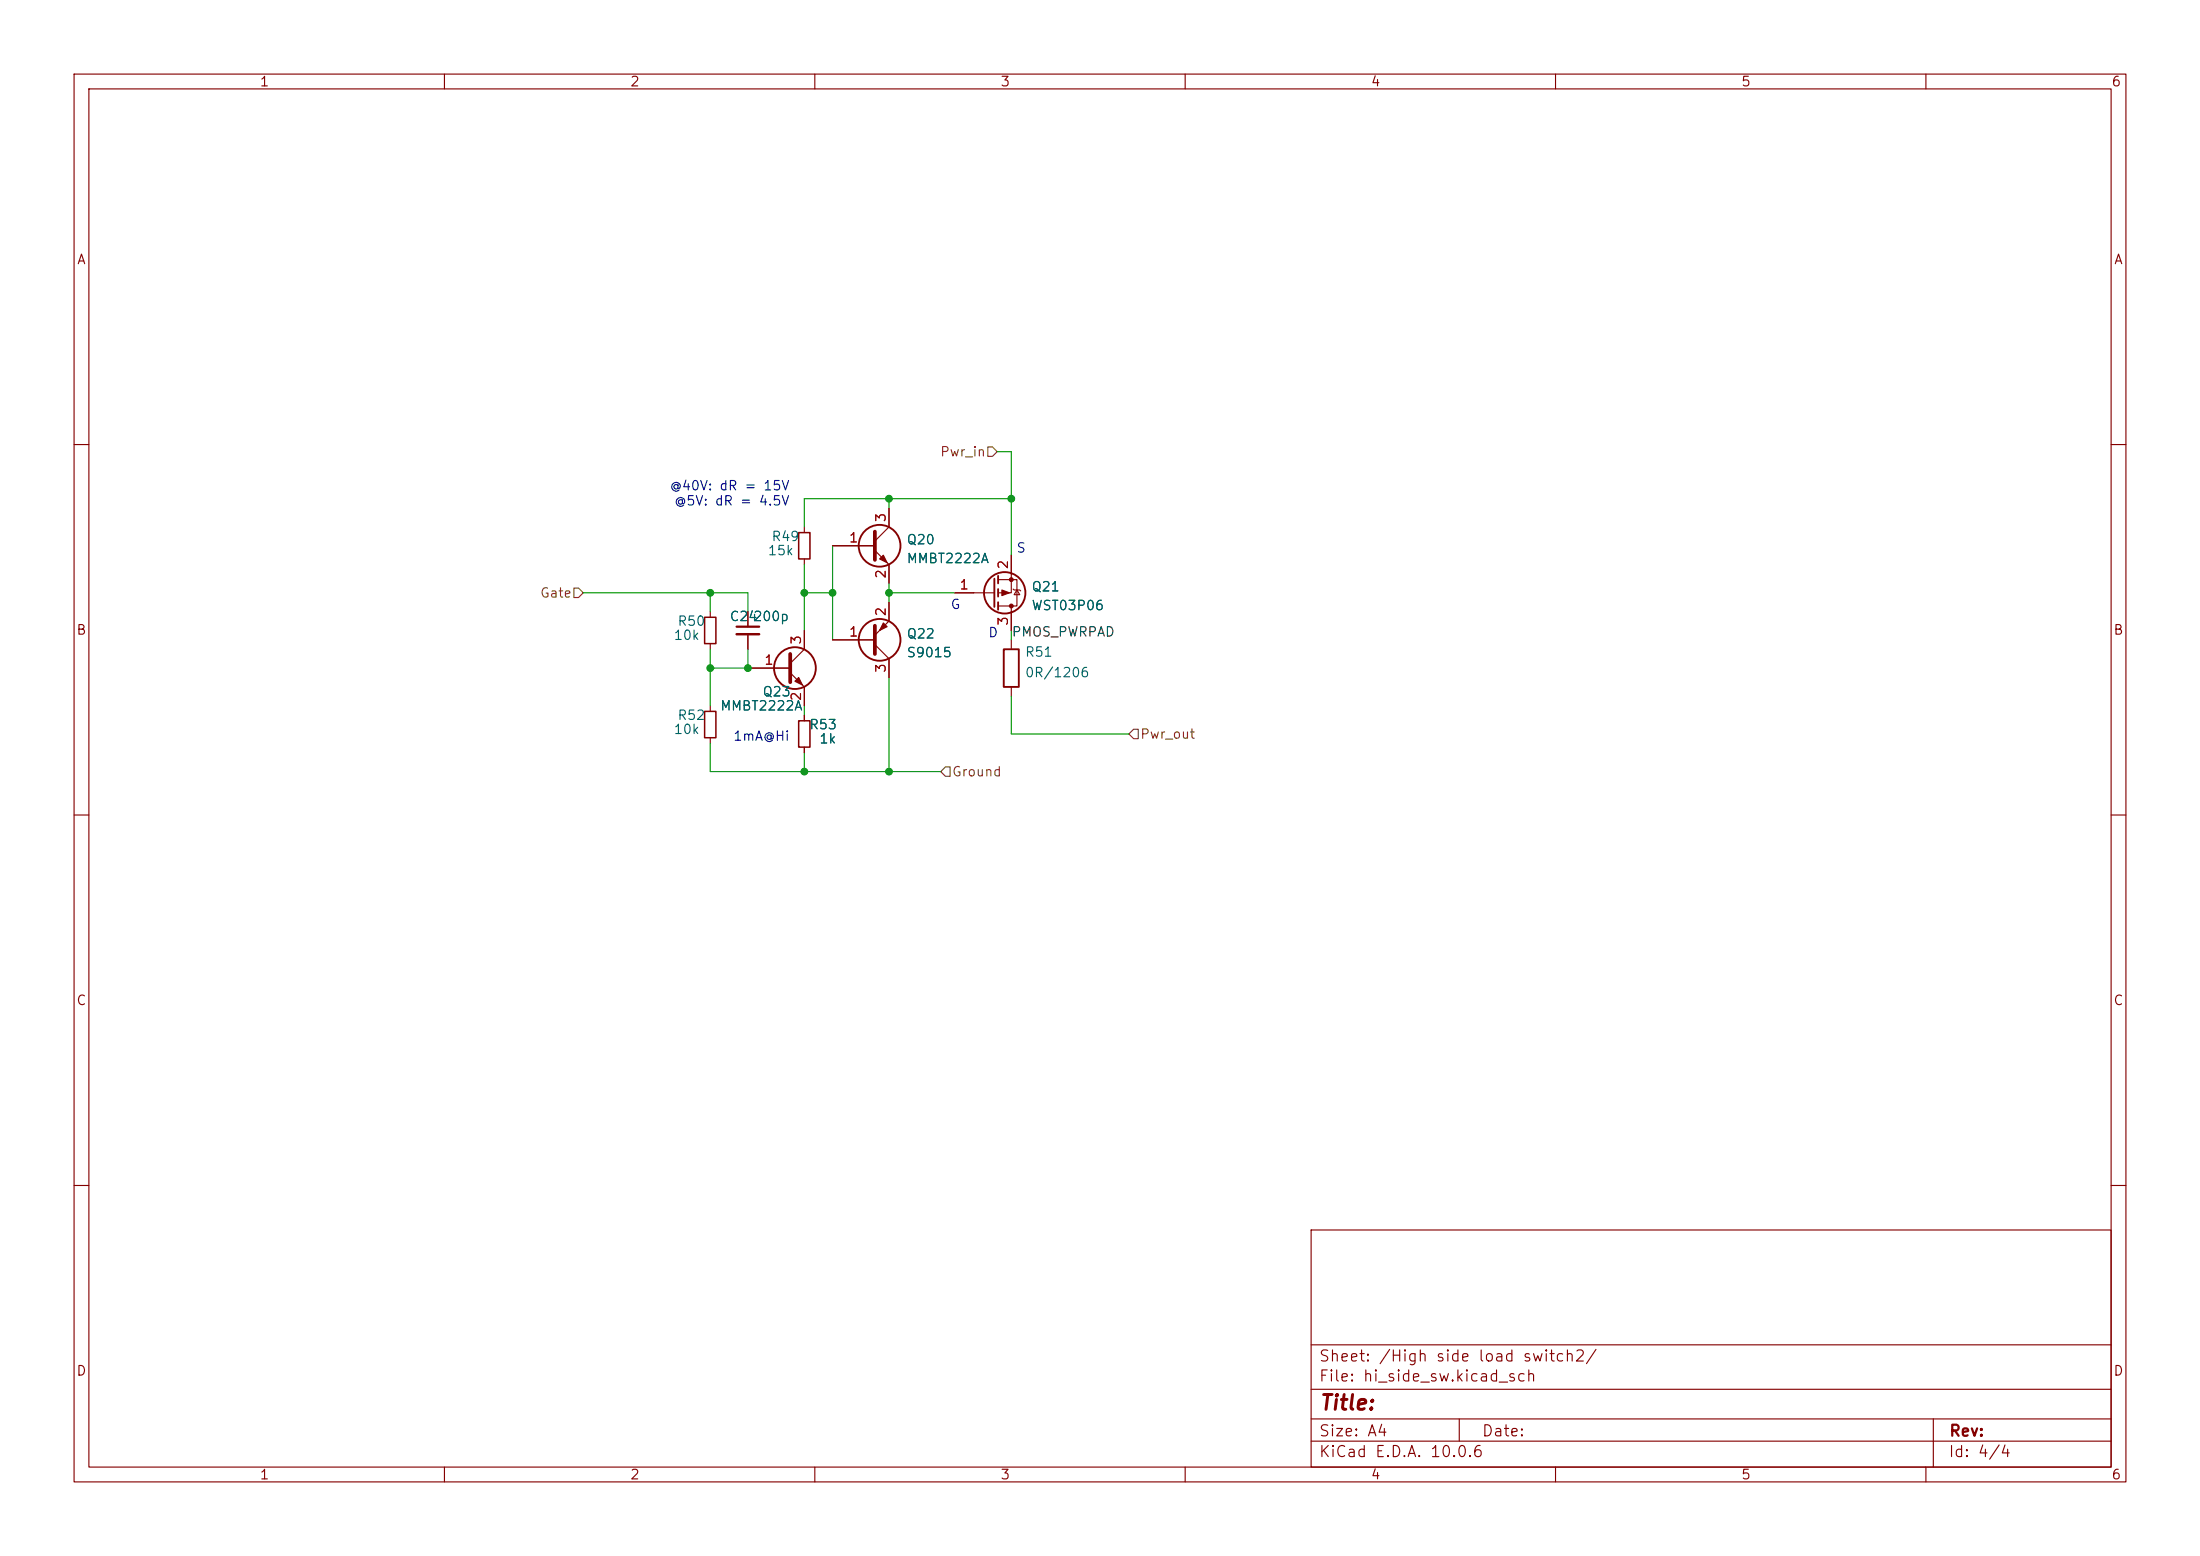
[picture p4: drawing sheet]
<svg xmlns="http://www.w3.org/2000/svg" width="297mm" height="210mm" viewBox="0 0 297 210" stroke-linecap="round" stroke-linejoin="round" font-family="sans-serif">
<g fill="none" stroke="#840000" stroke-width=".15">
<path d="M10 10h277v190h-277zM12 12h273v186h-273zM60 10v2M110 10v2M160 10v2M210 10v2M260 10v2M10 60h2M108.6 71.1v.8M108.6 75.4v.8M112.4 73.7h5.7M118.1 74.3l1.9 1.9v2.5"/>
<path d="M120 68.6v2.5l-1.9 1.9M134.7 78.2h2.6v3.6h-2.6M136.5 74.9v5.1h-1.8M136.8 79.5l.1 .1h.8l.1 .2M137.3 79.6l.4 .7h-.8zM285 60h2M95.9 82.6v.7M95.9 86.9v.7M95.9 95.3v.7M95.9 99.6v.7M101 82.6v2M101 85.6v2"/>
<path d="M101 90.2h5.7M106.7 90.8l1.9 1.9v2.6M108.6 85.1v2.5l-1.9 1.9M108.6 96.5v.8M112.4 86.4h5.7M118.1 87l1.9 1.9v2.5M120 81.3v2.5l-1.9 1.9M128.9 80h5.3M136.5 81.8v3.3M136.5 86.4v1.2M136.5 92.7v1.3M10 110h2"/>
<path d="M108.6 100.8v.8M285 110h2M10 160h2M177 166h108v32h-108zM285 160h2M60 198v2M110 198v2M160 198v2M177 194.5h108M177 191.5h108M177 187.5h108M177 181.5h108"/>
<path d="M197 191.5v3M210 198v2M260 198v2M261 191.5v6.5"/>
</g>
<path d="M107.8 71.9h1.5v3.5h-1.5zM95.1 83.3h1.5v3.6h-1.5zM95.1 96h1.5v3.6h-1.5zM107.8 97.3h1.5v3.5h-1.5z" fill="none" stroke="#840000" stroke-width=".2"/>
<path d="M99.4 84.6h3.1" fill="none" stroke="#840000" stroke-width=".3"/>
<path d="M99.4 85.6h3.1" fill="none" stroke="#840000" stroke-width=".33"/>
<path d="M118.1 71.8v3.8M106.7 88.3v3.8M118.1 84.5v3.8" fill="none" stroke="#840000" stroke-width=".51"/>
<g fill="none" stroke="#840000" stroke-width=".25">
<path d="M134.2 78.1v3.8M134.7 77.7v1M134.7 79.5v1M134.7 81.3v1M135.5 87.6h2v5.1h-2z"/>
<circle cx="118.7" cy="73.7" r="2.82"/>
<circle cx="107.3" cy="90.2" r="2.82"/>
<circle cx="118.7" cy="86.4" r="2.82"/>
<circle cx="135.6" cy="80" r="2.79"/>
</g>
<g fill="#840000" stroke="#840000" stroke-width=".15">
<path d="M107.3 91.9l.5-.5 .5 1.1z"/>
<path d="M118.7 75.4l.6-.5 .5 1z"/>
<path d="M135.3 79.6l1 .4-1 .4z"/>
<path d="M119.3 84.1l.5 .5-1.1 .5z"/>
<circle cx="136.5" cy="78.2" r=".25"/>
<circle cx="136.5" cy="81.8" r=".25"/>
</g>
<path d="M77.5 79.4h.6l.6 .6-.6 .6h-.6zM133.3 60.3h.7l.6 .7-.6 .6h-.7zM153 98.4h.7v1.3h-.7l-.6-.6zM127.6 103.5h.7v1.3h-.7l-.6-.7z" fill="none" stroke="#725600" stroke-width=".15"/>
<g fill="none" stroke="#009600" stroke-width=".15">
<path d="M108.6 76.2v8.9M112.4 73.7v12.7M120 67.3v1.3M120 78.7v2.6M134.6 61h1.9v13.9M136.5 67.3h-27.9v3.8M78.7 80h22.3v2.6M95.9 80v2.6M95.9 87.6v7.7M101 87.6v2.6h-5.1M108.6 80h3.8M108.6 95.3v1.2"/>
<path d="M120 80h8.9M120 91.4v12.7M136.5 85.1v1.3M136.5 94v5.1h15.9M95.9 100.3v3.8h31.1M108.6 101.6v2.5"/>
</g>
<g fill="#009600" stroke="#009600" stroke-width=".14">
<circle cx="108.6" cy="104.1" r=".46"/>
<circle cx="120" cy="104.1" r=".46"/>
<circle cx="120" cy="80" r=".46"/>
<circle cx="136.5" cy="67.3" r=".46"/>
<circle cx="120" cy="67.3" r=".46"/>
<circle cx="101" cy="90.2" r=".46"/>
<circle cx="95.9" cy="90.2" r=".46"/>
<circle cx="95.9" cy="80" r=".46"/>
<circle cx="112.4" cy="80" r=".46"/>
<circle cx="108.6" cy="80" r=".46"/>
</g>
<text font-size="2" fill="#840000" x="178" y="190.8">Title:</text>
<g font-size="1.5" fill="#840000">
<text x="178" y="184.1">Sheet: /High side load switch2/</text>
<text x="178" y="186.8">File: hi_side_sw.kicad_sch</text>
<text x="178" y="197">KiCad E.D.A. 10.0.6</text>
<text x="178" y="194.2">Size: A4</text>
<text x="200" y="194.2">Date:</text>
<text x="263" y="197">Id: 4/4</text>
<text x="263" y="194.2">Rev:</text>
</g>
<g font-size="1.3" fill="#840000">
<text x="35" y="12">1</text>
<text x="85" y="12">2</text>
<text x="135" y="12">3</text>
<text x="185" y="12">4</text>
<text x="235" y="12">5</text>
<text x="285" y="12">6</text>
<text x="10.3" y="36">A</text>
<text x="285.3" y="36">A</text>
<text x="10.2" y="86">B</text>
<text x="285.2" y="86">B</text>
<text x="10.2" y="136">C</text>
<text x="285.2" y="136">C</text>
<text x="10.2" y="186">D</text>
<text x="285.2" y="186">D</text>
<text x="35" y="200">1</text>
<text x="85" y="200">2</text>
<text x="135" y="200">3</text>
<text x="185" y="200">4</text>
<text x="235" y="200">5</text>
<text x="285" y="200">6</text>
</g>
<g font-size="1.3" fill="#725600">
<text x="126.8" y="61.9">Pwr_in</text>
<text x="72.8" y="81">Gate</text>
<text x="153.8" y="100">Pwr_out</text>
<text x="128.4" y="105.1">Ground</text>
</g>
<g font-size="1.3" fill="#0000c2">
<text x="90.3" y="66.5">@40V: dR = 15V</text>
<text x="90.9" y="68.6">@5V: dR = 4.5V</text>
<text x="137.1" y="74.9">S</text>
<text x="128.2" y="82.5">G</text>
<text x="133.3" y="86.3">D</text>
<text x="98.9" y="100.3">1mA@Hi</text>
</g>
<g font-size="1.3" fill="#a90000">
<text x="119.9" y="70.6" transform="rotate(-90 119.9 70.6)">3</text>
<text x="114.5" y="73.5">1</text>
<text x="136.4" y="76.9" transform="rotate(-90 136.4 76.9)">2</text>
<text x="119.9" y="83.3" transform="rotate(-90 119.9 83.3)">2</text>
<text x="119.9" y="78.2" transform="rotate(-90 119.9 78.2)">2</text>
<text x="129.4" y="79.9">1</text>
<text x="108.5" y="87.1" transform="rotate(-90 108.5 87.1)">3</text>
<text x="114.5" y="86.2">1</text>
<text x="136.4" y="84.6" transform="rotate(-90 136.4 84.6)">3</text>
<text x="103.1" y="90">1</text>
<text x="108.5" y="94.7" transform="rotate(-90 108.5 94.7)">2</text>
<text x="119.9" y="90.9" transform="rotate(-90 119.9 90.9)">3</text>
</g>
<g font-size="1.3" fill="#006464">
<text x="103.6" y="75.3">15k</text>
<text x="104.1" y="73.4">R49</text>
<text x="122.3" y="73.8">Q20</text>
<text x="122.3" y="76.3">MMBT2222A</text>
<text x="139.2" y="80.1">Q21</text>
<text x="139.2" y="82.7">WST03P06</text>
<text x="90.9" y="86.7">10k</text>
<text x="91.4" y="84.8">R50</text>
<text x="98.4" y="84.1">C24</text>
<text x="101.6" y="84.1">200p</text>
<text x="122.3" y="86.5">Q22</text>
<text x="122.3" y="89">S9015</text>
<text x="138.3" y="89">R51</text>
<text x="102.9" y="94.3">Q23</text>
<text x="138.3" y="91.7">0R/1206</text>
<text x="90.9" y="99.4">10k</text>
<text x="91.4" y="97.5">R52</text>
<text x="97.1" y="96.2">MMBT2222A</text>
<text x="109.2" y="98.8">R53</text>
<text x="110.5" y="100.7">1k</text>
</g>
<text font-size="1.3" fill="#0f0f0f" x="136.5" y="86.2">PMOS_PWRPAD</text>
</svg>
